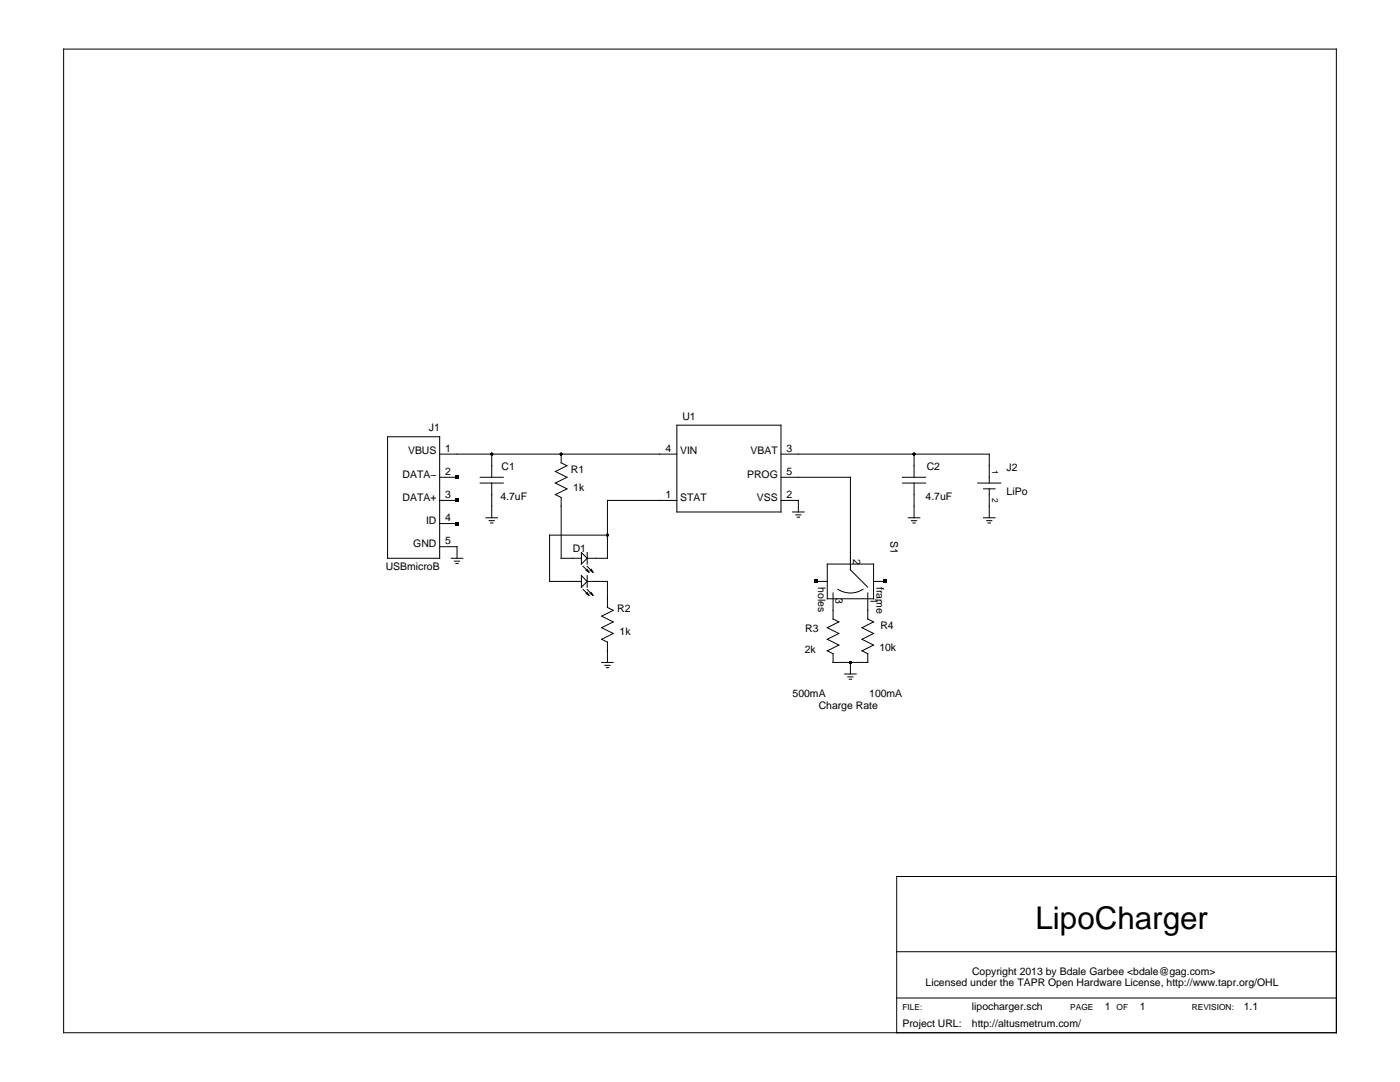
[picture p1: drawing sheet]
<svg xmlns="http://www.w3.org/2000/svg" width="279mm" height="216mm" viewBox="0 0 279 216" stroke-linecap="round" stroke-linejoin="round" font-family="sans-serif">
<g fill="none" stroke="#000" stroke-width=".2">
<path d="M12.7 9.8h254v196.3h-254zM77.4 87.2h10.3v24.2h-10.3zM87.7 95.2h3.5M87.7 90.6h47.4M87.7 99.9h3.5M95.8 96.4h4.6M95.8 95.2h4.6M98.1 90.6v4.6M98.1 96.4v6.9M112 99.3v12.1h4M112 90.6v1.7l1.1 .6-2.3 1.2 2.3 1.1-2.3 1.2 2.3 1.1-2.3 1.2 1.2 .6M135.1 84.8h20.8v17.4h-20.8z"/>
<path d="M135.1 99.9h-13.9v11.5h-4M155.9 99.9h3.4v2.3M155.9 95.2h13.8v18.5l3.5 3.5M155.9 90.6h41.5v5.8M180.1 96.4h4.6M180.1 95.2h4.6M182.4 90.6v4.6M182.4 96.4v6.9M195.1 96.4h4.6M196.3 97.5h2.3M197.4 97.5v5.8M87.7 109.1h3.5v2.3"/>
<path d="M87.7 104.5h3.5M90.1 111.4h2.3M90.7 112h1M91 112.4h.4M97 103.3h2.3M97.6 103.9h1.1M97.9 104.4h.5M116 110.2l1.2 1.2-1.2 1.2zM116 114.9l1.2 1.1-1.2 1.2zM116.4 113l1.1 1.2M116.4 117.6l1.1 1.2M117 113.8l.5 .4"/>
<path d="M117 118.4l.5 .4M117.2 110.2v2.4M117.2 114.9v2.3M117.2 113.6l.3 .6M117.2 113l1.1 1.2M117.2 116h4v5.2l1.2 .6-2.3 1.1 2.3 1.2-2.3 1.2 2.3 1.1-2.3 1.2M117.2 118.2l.3 .6M117.2 117.6l1.1 1.2M117.8 113.8l.5 .4M117.8 118.4l.5 .4M118 113.6l.3 .6M118 118.2l.3 .6"/>
<path d="M121.2 106.8h-11.5v9.2h6.3M158.2 102.2h2.3M158.8 102.7h1M159.1 103.2h.5M162.8 116h2.3M165.1 112.6h9.2v6.9h-9.2zM166.3 118.3v5.2l1.1 .6-2.3 1.2 2.3 1.1-2.3 1.2 2.3 1.1-2.3 1.2 1.2 .5M167.2 117.6a4.6 4.6 0 0 0 5 0M173.2 118.3v5.2l1.1 .6-2.3 1.2 2.3 1.1-2.3 1.2 2.3 1.1-2.3 1.2 1.2 .5M174.3 116h2.3M181.3 103.3h2.3M181.9 103.9h1"/>
<path d="M182.2 104.4h.4M196.3 103.3h2.3M196.9 103.9h1M197.2 104.4h.5M120.1 127.5l1.1 .6v4.1M120.1 132.2h2.3M120.7 132.8h1M121 133.2h.5M166.3 130.4v1.8h6.9v-1.8M168.6 134.5h2.3M169.2 135.1h1M169.5 135.5h.4"/>
<path d="M169.7 132.2v2.3M266.7 174.9h-87.7v31.2M179 189.9h87.7M179 199.1h87.7"/>
</g>
<g fill="#000">
<path d="M90.9 94.9h.7v.7h-.7zM90.9 99.5h.7v.7h-.7zM90.9 104.1h.7v.7h-.7zM162.4 115.7h.7v.7h-.7zM176.3 115.7h.7v.7h-.7z"/>
<circle cx="98.1" cy="90.6" r=".29"/>
<circle cx="112" cy="90.6" r=".29"/>
<circle cx="182.4" cy="90.6" r=".29"/>
<circle cx="121.2" cy="106.8" r=".29"/>
<circle cx="169.7" cy="132.2" r=".29"/>
</g>
<text font-size="6.3" x="206.7" y="185.3">LipoCharger</text>
<g font-size="2.1">
<text x="136.2" y="83.7">U1</text>
<text x="85.6" y="86">J1</text>
<text x="80.3" y="95.3">DATA−</text>
<text x="81.4" y="90.7">VBUS</text>
<text x="88.8" y="90.1">1</text>
<text x="88.8" y="94.7">2</text>
<text x="100.1" y="93.9">C1</text>
<text x="113.9" y="94.4">R1</text>
<text x="132.8" y="90.1">4</text>
<text x="135.7" y="90.7">VIN</text>
<text x="149.1" y="95.3">PROG</text>
<text x="149.8" y="90.7">VBAT</text>
<text x="157" y="90.1">3</text>
<text x="157" y="94.7">5</text>
<text x="184.9" y="93.9">C2</text>
<text x="200.9" y="94.1">J2</text>
<text x="80.3" y="99.9">DATA+</text>
<text x="88.8" y="99.3">3</text>
<text x="99.9" y="99.9">4.7uF</text>
<text x="114.4" y="97.9">1k</text>
<text x="132.8" y="99.3">1</text>
<text x="135.7" y="99.9">STAT</text>
<text x="151.1" y="99.9">VSS</text>
<text x="157" y="99.3">2</text>
<text x="184.7" y="99.9">4.7uF</text>
<text x="200.9" y="98.7">LiPo</text>
<text x="85" y="104.5">ID</text>
<text x="88.8" y="104">4</text>
<text x="177.7" y="107.9" transform="rotate(90 177.7 107.9)">S1</text>
<text x="77" y="113.7">USBmicroB</text>
<text x="82.5" y="109.1">GND</text>
<text x="88.8" y="108.6">5</text>
<text x="114.3" y="110.2">D1</text>
<text x="170.2" y="111.5" transform="rotate(90 170.2 111.5)">2</text>
<text x="163.3" y="117.1" transform="rotate(90 163.3 117.1)">holes</text>
<text x="166.8" y="119.4" transform="rotate(90 166.8 119.4)">3</text>
<text x="173.7" y="119.4" transform="rotate(90 173.7 119.4)">1</text>
<text x="174.9" y="117.1" transform="rotate(90 174.9 117.1)">frame</text>
<text x="123.2" y="122.1">R2</text>
<text x="175.7" y="125.6">R4</text>
<text x="123.6" y="126.7">1k</text>
<text x="160.6" y="130.2">2k</text>
<text x="160.7" y="126.2">R3</text>
<text x="175.5" y="129.9">10k</text>
<text x="158.2" y="139.1">500mA</text>
<text x="163.4" y="141.4">Charge Rate</text>
<text x="173.5" y="139.1">100mA</text>
<text x="184.7" y="196.8">Licensed under the TAPR Open Hardware License, http://www.tapr.org/OHL</text>
<text x="194" y="194.5">Copyright 2013 by Bdale Garbee &lt;bdale@gag.com&gt;</text>
<text x="194" y="201.5">lipocharger.sch</text>
<text x="220.5" y="201.5">1</text>
<text x="227.4" y="201.5">1</text>
<text x="248.2" y="201.5">1.1</text>
<text x="180.1" y="204.9">Project URL:</text>
<text x="194" y="204.9">http://altusmetrum.com/</text>
</g>
<g font-size="1.7">
<text x="198" y="93.7" transform="rotate(90 198 93.7)">1</text>
<text x="198" y="99.3" transform="rotate(90 198 99.3)">2</text>
<text x="180.1" y="201.5">FILE:</text>
<text x="213.6" y="201.5">PAGE</text>
<text x="222.8" y="201.5">OF</text>
<text x="237.8" y="201.5">REVISION:</text>
</g>
</svg>
